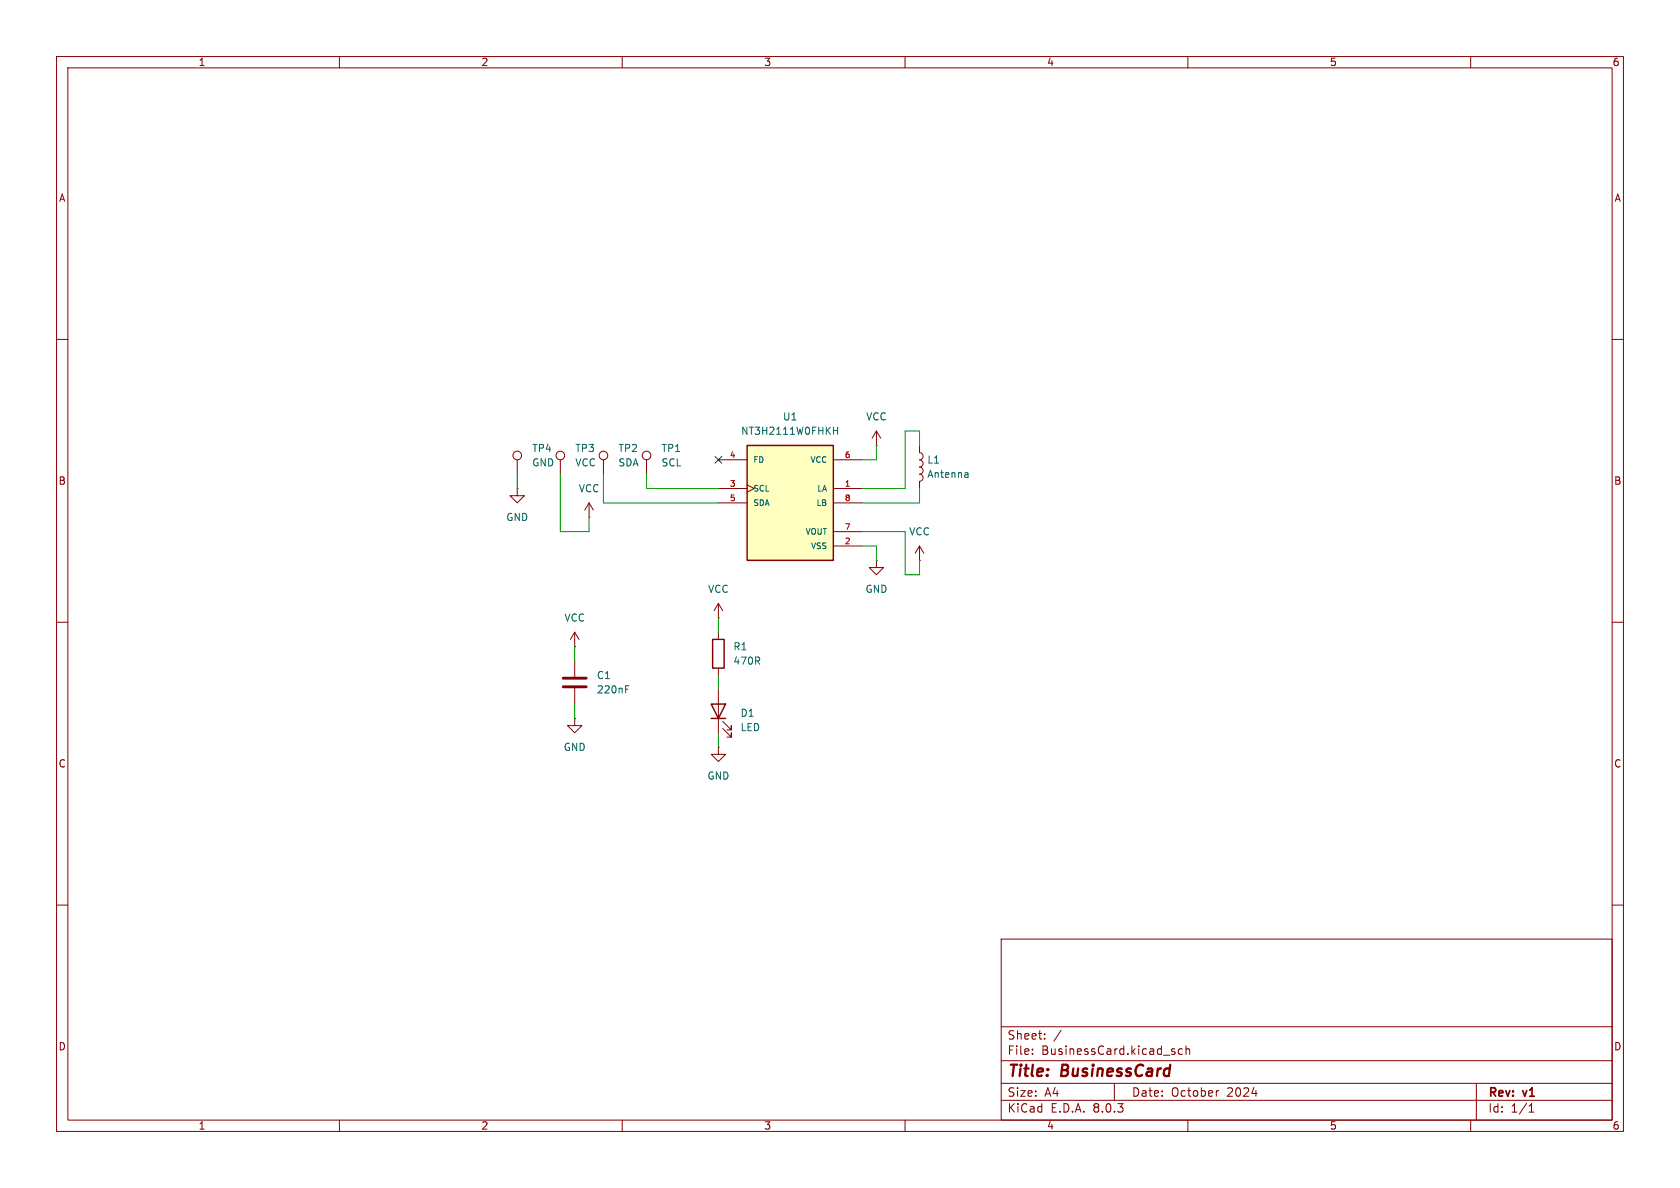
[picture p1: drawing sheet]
<svg xmlns="http://www.w3.org/2000/svg" width="297mm" height="210mm" viewBox="0 0 297 210" stroke-linecap="round" stroke-linejoin="round" font-family="sans-serif">
<g fill="none" stroke="#840000" stroke-width=".18">
<path d="M10 10h277v190h-277zM12 12h273v186h-273zM60 10v2M110 10v2M160 10v2M210 10v2M260 10v2M10 60h2M285 60h2M10 110h2M101.6 114.3h.1M101.6 111.8v2.5"/>
<path d="M101.6 116.8v2.8M101.6 111.8l-.8 1.2M101.6 111.8l.8 1.2M127 109.2h.1M127 106.7l-.8 1.3M127 106.7v2.5M127 111.8v1.2M127 118.1v1.3M127 106.7l.8 1.3M285 110h2M101.6 121.7v2.8M10 160h2"/>
<path d="M285 160h2M177 166h108v32h-108zM60 198v2M110 198v2M160 198v2M177 194.5h108M177 191.5h108M177 187.5h108M177 181.5h108M182.5 186.3v.1M182.5 185.5v.1M184.7 183.6v.1"/>
<path d="M184.7 182.8v.1M187.6 182.1l-1.3 2M197 191.5v3M207.5 185.9l.2 .2-.2 .3M207.5 185.4l.2 .1M209 185.5l-.4-.1-.3 .3v.4l.2 .2h.5M209.7 185.5l.2-.1 .3 .1 .1 .9M209.7 184.9v1.5M210 198v2M215.5 192.8l-.3 .1M260 198v2M261 191.5v6.5"/>
<path d="M270.3 196.6h.9M270.3 195.5l.4-.4v1.5"/>
</g>
<path d="M99.6 119.9h4M99.6 121.4h4" fill="none" stroke="#840000" stroke-width=".51"/>
<path d="M110.6 121.8h.4M110.6 121.2h.6" fill="none" stroke="#006464" stroke-width=".18"/>
<path d="M126 113h2v5.1h-2z" fill="none" stroke="#840000" stroke-width=".25"/>
<path d="M132.1 78.7h15.2v20.4h-15.2z" fill="#ffffc2"/>
<path d="M132.1 78.7h15.2v20.4h-15.2zM125.7 124.5h2.6l-1.3 2.5zM125.7 127h2.6" fill="none" stroke="#840000" stroke-width=".25"/>
<g fill="none" stroke="#840000" stroke-width=".18">
<path d="M154.9 78.7h.1M154.9 76.2l-.7 1.3M154.9 76.2v2.5M154.9 76.2l.8 1.3M162.6 78.7v1.3M91.4 86.4v1.2h1.3l-1.3 1.3-1.2-1.3h1.2M91.4 86.4h.1M91.4 81.3v2.5M99.1 81.3v2.5M104.1 91.4h.1M104.1 88.9l-.7 1.3M104.1 88.9v2.5"/>
<path d="M104.1 88.9l.8 1.3M106.7 81.3v2.5M114.3 81.3v2.5M127 86.4h5.1M127 81.3h5.1M127 88.9h5.1M132.1 85.7l1.2 .7-1.2 .6M147.3 86.4h5.1M147.3 96.5h5.1M147.3 81.3h5.1M147.3 88.9h5.1M147.3 94h5.1"/>
<path d="M154.9 99.1v1.2h1.3l-1.3 1.3-1.2-1.3h1.2M154.9 99.1h.1M162.6 99.1h.1M162.6 80a.64 .64 0 0 1 .6 .7 .64 .64 0 0 1-.6 .6 .64 .64 0 0 1 .6 .6 .64 .64 0 0 1-.6 .7 .64 .64 0 0 1 .6 .6 .64 .64 0 0 1-.6 .6 .63 .63 0 0 1 .6 .7 .63 .63 0 0 1-.6 .6v1.3M162.6 96.5l-.8 1.3M162.6 96.5v2.6M162.6 96.5l.7 1.3M101.6 127v1.3h1.3l-1.3 1.2-1.3-1.2h1.3M101.6 127h.1M127 132.1v1.3h1.3l-1.3 1.2-1.3-1.2h1.3M127 132.1h.1M127 121.9v7.6"/>
<path d="M127.8 128.8l1.5 1.5v-.8v.8h-.8M127.8 127.5l1.5 1.5v-.7v.7h-.8"/>
<circle cx="91.4" cy="80.5" r=".76"/>
<circle cx="99.1" cy="80.5" r=".76"/>
<circle cx="106.7" cy="80.5" r=".76"/>
<circle cx="114.3" cy="80.5" r=".76"/>
</g>
<path d="M147.4 76.1h.7M148.1 75.5v1.3M171 83.6l.1 .1v.7M171.1 84.3l-.4 .1M171.1 83.9h-.4" fill="none" stroke="#006464" stroke-width=".18"/>
<g fill="none" stroke="#009600" stroke-width=".18">
<path d="M154.9 78.7v2.6h-2.5M162.6 78.7v-2.5h-2.6v10.2h-7.6M91.4 83.8v2.6M99.1 83.8v10.2h5v-2.6M106.7 83.8v5.1h20.3M114.3 83.8v2.6h12.7M152.4 94h7.6v7.6h2.6v-2.5M152.4 96.5h2.5v2.6M162.6 86.4v2.5h-10.2M101.6 114.3v2.5M127 109.2v2.6M127 119.4v2.5"/>
<path d="M101.6 124.5v2.5M127 129.5v2.6"/>
</g>
<path d="M126.4 80.7l1.2 1.2M127.6 80.7l-1.2 1.2" fill="none" stroke="#000084" stroke-width=".18"/>
<g font-size="2.8" fill="#840000">
<text x="178" y="190.9">Title:</text>
<text x="187.7" y="190.9">BusinessCard</text>
</g>
<g font-size="2.1" fill="#840000">
<text x="178" y="184">Sheet:</text>
<text x="178" y="186.7">File:</text>
<text x="184.1" y="186.7">BusinessCard.kicad_sch</text>
<text x="178" y="196.9">KiCad</text>
<text x="178" y="194.1">Size:</text>
<text x="184.7" y="194.1">A4</text>
<text x="185.7" y="196.9">E.D.A.</text>
<text x="193.3" y="196.9">8.0.3</text>
<text x="200" y="194.1">Date:</text>
<text x="207" y="194.1">October</text>
<text x="217" y="194.1">2024</text>
<text x="263" y="194.3">Rev:</text>
<text x="263" y="196.9">Id:</text>
<text x="267.1" y="196.9">1/1</text>
<text x="269.4" y="194.3">v1</text>
</g>
<g font-size="1.8" fill="#840000">
<text x="35" y="11.9">1</text>
<text x="85" y="11.9">2</text>
<text x="135" y="11.9">3</text>
<text x="185" y="11.9">4</text>
<text x="235" y="11.9">5</text>
<text x="285" y="11.9">6</text>
<text x="10.3" y="35.9">A</text>
<text x="285.3" y="35.9">A</text>
<text x="10.3" y="85.9">B</text>
<text x="285.3" y="85.9">B</text>
<text x="10.3" y="135.9">C</text>
<text x="285.3" y="135.9">C</text>
<text x="10.3" y="185.9">D</text>
<text x="285.3" y="185.9">D</text>
<text x="35" y="199.9">1</text>
<text x="85" y="199.9">2</text>
<text x="135" y="199.9">3</text>
<text x="185" y="199.9">4</text>
<text x="235" y="199.9">5</text>
<text x="285" y="199.9">6</text>
</g>
<g font-size="1.8" fill="#006464">
<text x="130.9" y="77.1">NT3H2111W0FHKH</text>
<text x="138.3" y="74.5">U1</text>
<text x="153" y="74.5">VCC</text>
<text x="94" y="80.1">TP4</text>
<text x="94" y="82.7">GND</text>
<text x="101.6" y="80.1">TP3</text>
<text x="101.6" y="82.7">VCC</text>
<text x="109.2" y="80.1">TP2</text>
<text x="109.2" y="82.7">SDA</text>
<text x="116.8" y="80.1">TP1</text>
<text x="116.8" y="82.7">SCL</text>
<text x="163.8" y="82.1">L1</text>
<text x="102.2" y="87.2">VCC</text>
<text x="163.8" y="84.7">Antenna</text>
<text x="89.4" y="92.3">GND</text>
<text x="160.6" y="94.8">VCC</text>
<text x="125.1" y="105">VCC</text>
<text x="152.9" y="105">GND</text>
<text x="99.7" y="110.1">VCC</text>
<text x="129.5" y="115.2">R1</text>
<text x="129.5" y="117.7">470R</text>
<text x="105.4" y="120.2">C1</text>
<text x="105.4" y="122.8">220nF</text>
<text x="130.8" y="126.9">D1</text>
<text x="130.8" y="129.5">LED</text>
<text x="99.6" y="132.9">GND</text>
<text x="125" y="138">GND</text>
</g>
<g font-size="1.4" fill="#a90000">
<text x="128.9" y="81">4</text>
<text x="149.2" y="81">6</text>
<text x="128.9" y="86.1">3</text>
<text x="128.9" y="88.6">5</text>
<text x="149.2" y="86.1">1</text>
<text x="149.2" y="88.6">8</text>
<text x="149.2" y="93.7">7</text>
<text x="149.2" y="96.3">2</text>
</g>
<g font-size="1.4" fill="#006464">
<text x="133.1" y="82">FD</text>
<text x="143.1" y="82">VCC</text>
<text x="133.1" y="87.1">SCL</text>
<text x="133.1" y="89.6">SDA</text>
<text x="144.2" y="89.6">LB</text>
<text x="144.4" y="87.1">LA</text>
<text x="142.3" y="94.7">VOUT</text>
<text x="143.2" y="97.3">VSS</text>
</g>
</svg>
